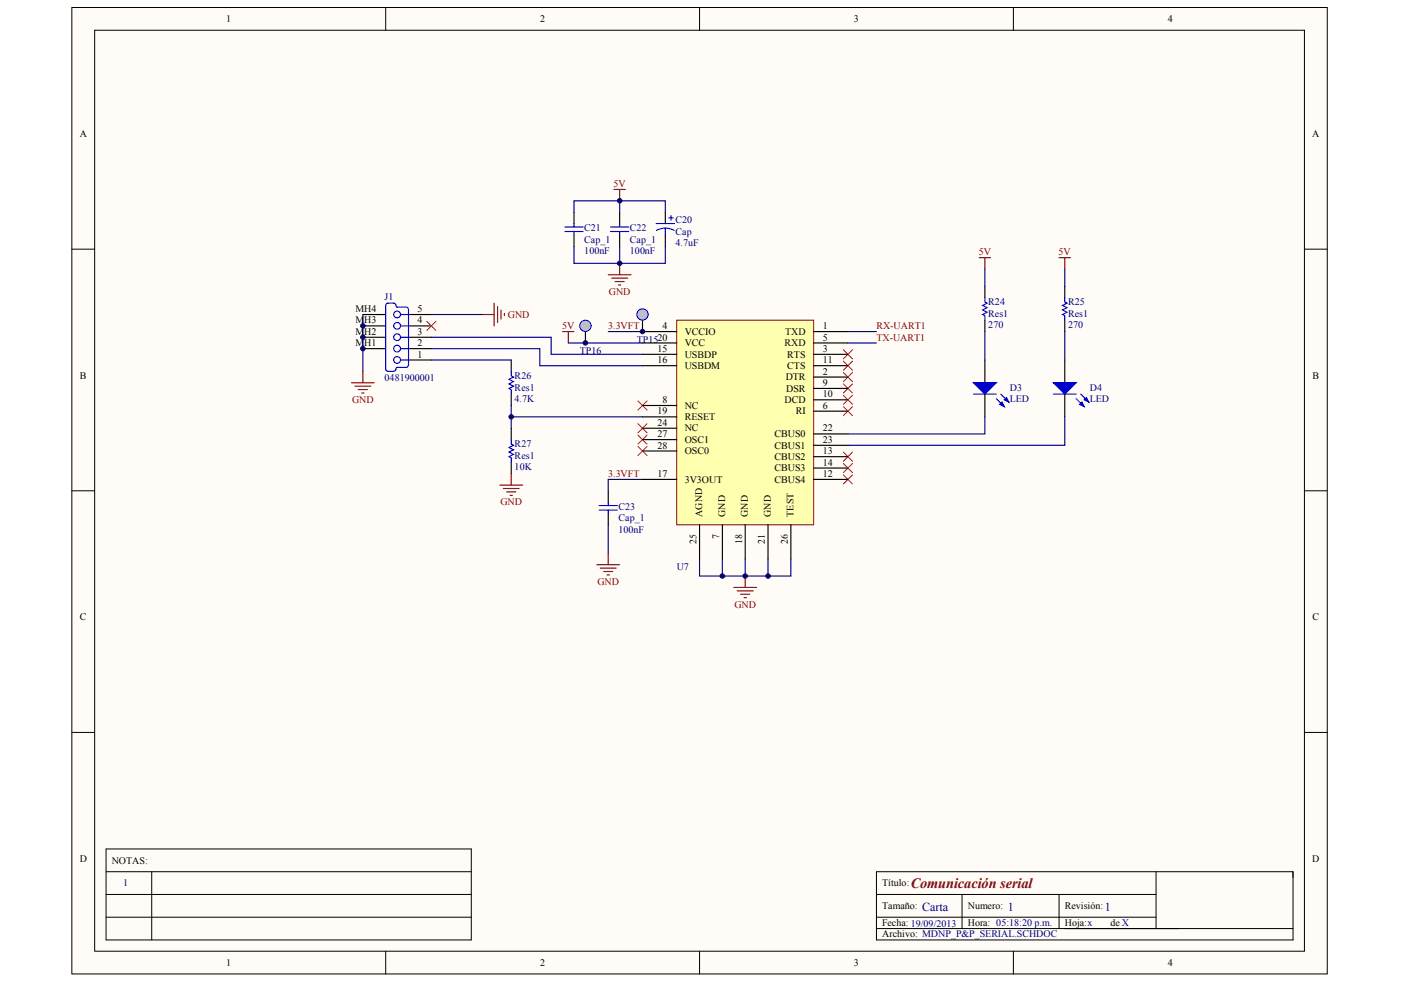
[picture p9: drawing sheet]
<svg xmlns="http://www.w3.org/2000/svg" width="287mm" height="202mm" viewBox="0 0 287 202" stroke-linecap="round" stroke-linejoin="round" font-family="sans-serif">
<g fill="#fffcf8" stroke="#000" stroke-width=".2">
<path d="M14.7 1.5h257v198h-257z"/>
<path d="M19.4 6.2h247.6v188.6h-247.6z"/>
</g>
<g fill="none" stroke="#000" stroke-width=".2">
<path d="M79 1.5v4.7M143.2 1.5v4.7M207.5 1.5v4.7M14.7 51h4.7M267 51h4.7M14.7 100.5h4.7M267 100.5h4.7M14.7 150h4.7M267 150h4.7M21.7 173.9h74.8v18.6h-74.8zM21.7 178.5h74.8M31.1 178.5v14"/>
<path d="M236.7 178.5v11.7M264.7 178.5v14h-85.3v-14h85.3v1.2M21.7 183.2h74.8M21.7 187.8h74.8M79 194.8v4.7M143.2 194.8v4.7M179.4 183.2h57.3M179.4 190.2h85.3M179.4 187.8h57.3M196.9 183.2v7M207.5 194.8v4.7M216.8 183.2v7"/>
</g>
<g fill="none" stroke="#000" stroke-width=".23">
<path d="M117.5 43.5v2.3M117.5 48.1v2.3M126.9 43.5v2.3M126.9 48.1v2.3M136.2 43.5v2.3M136.2 48.1v2.3M201.6 58.6v2.3M218 58.6v2.3M74.3 69.1h4.7M74.3 71.4h4.7M74.3 66.7h4.7M74.3 64.4h4.7"/>
<path d="M83.6 69.1h4.7M83.6 71.4h4.7M83.6 66.7h4.7M83.6 64.4h4.7M83.6 73.7h4.7M104.7 73.7v2.4M131.5 65.6v2.3M201.6 65.6v2.3M201.6 73.7v4.7M218 65.6v2.3M218 73.7v4.7M104.7 80.7v2.3"/>
<path d="M104.7 87.7v2.3M104.7 94.7v2.3M201.6 80.7v4.7M218 80.7v4.7M124.5 100.5v2.3M124.5 105.2v2.3"/>
</g>
<g fill="none" stroke="#00f" stroke-width=".23">
<path d="M115.6 47.4h3.8M115.6 46.5h3.8M117.5 45.8v.7M117.5 47.4v.7M125 47.4h3.7M125 46.5h3.7M126.9 45.8v.7M126.9 47.4v.7M134.3 45.8h3.8M136.2 46.7l.8 .1 1 .4M136.2 46.7l-.8 .1-1 .4M136.2 46.7v1.4"/>
<path d="M136.9 44.6h.9M137.4 44.2v.9M81.1 62.6l-.3-.4-.2-.1-1.4 .1-.2 .3v13.1l.2 .4 1.4 .1a.7 .7 0 0 0 .6-.8l2.1-.1M81.1 62.6l.3 .4M81.3 62.9h2M82 71.4h1.6M82 66.7h1.6M82 69.1h1.6M82 64.4h1.6M82 73.7h1.6M83.4 62.9l.2 .6v11.2l-.2 .5M104.7 76.1v.9l.4 .2-.9 .5 .9 .5-.9 .4 .9 .5-.9 .5 .5 .2v.9"/>
<path d="M201.6 60.9v1l.5 .2-.9 .5 .9 .4-.9 .5 .9 .5-.9 .4 .4 .3v.9M218 60.9v1l.4 .2-.9 .5 .9 .4-.9 .5 .9 .5-.9 .4 .5 .3v.9M104.7 90v1l.4 .2-.9 .5 .9 .4-.9 .5 .9 .5-.9 .4 .5 .3v.9M199.3 80.7h4.7M204 81.7l1.6 1.6M204.9 80.7l1.6 1.6M215.6 80.7h4.7M220.3 81.7l1.6 1.6M221.2 80.7l1.7 1.6M122.6 103.5h3.8M122.6 104.5h3.8M124.5 102.8v.7"/>
<path d="M124.5 104.5v.7"/>
<circle cx="81.3" cy="64.4" r=".7"/>
<circle cx="81.3" cy="73.7" r=".7"/>
<circle cx="81.3" cy="69.1" r=".7"/>
<circle cx="81.3" cy="71.4" r=".7"/>
<circle cx="81.3" cy="66.7" r=".7"/>
</g>
<g fill="#00f" stroke="#00f" stroke-width=".23">
<path d="M215.6 78.4h4.7l-2.3 2.3z"/>
<path d="M221 82.8l.5-.5 .4 1z"/>
<path d="M221.9 81.9l.5-.5 .5 .9z"/>
<path d="M199.3 78.4h4.7l-2.4 2.3z"/>
<path d="M204.7 82.8l.4-.5 .5 1z"/>
<path d="M205.6 81.9l.5-.5 .4 .9z"/>
</g>
<g fill="none" stroke="#000080" stroke-width=".23">
<path d="M117.5 50.4v3.5h18.7v-3.5M117.5 43.5v-2.4h18.7v2.4M126.9 41.1v2.4M126.9 50.4v3.5M201.6 55.1v3.5M218 55.1v3.5M74.3 64.4v11.7M88.3 71.4h22.2v3.5h21M88.3 69.1h24.5v3.5h18.7M88.3 73.7h16.4M88.3 64.4h10.5M116.3 70.2h15.2"/>
<path d="M124.5 67.9h7M173.6 70.2h5.8M173.6 67.9h5.8M201.6 67.9v5.8M218 67.9v5.8M104.7 83v2.4h26.8M104.7 85.4v2.3M131.5 98.2h-7v2.3M201.6 85.4v3.5h-28M218 85.4v5.8h-44.4M124.5 107.5v5.8M143.2 114.5v3.5h18.7v-3.5"/>
<path d="M147.9 114.5v3.5M152.6 114.5v3.5M157.2 114.5v3.5"/>
</g>
<g fill="none" stroke="#800000" stroke-width=".23">
<path d="M125.7 38.8h2.3M126.9 38.8v2.3M124.5 56.3h4.7M125.2 57h3.3M125.9 57.7h1.9M126.6 58.4h.5M126.9 53.9v2.4M200.5 52.8h2.3M201.6 52.8v2.3M216.8 52.8h2.3M218 52.8v2.3M71.9 78.4h4.7"/>
<path d="M72.6 79.1h3.3M73.4 79.8h1.8M74.3 76.1v2.3M98.8 64.4h2.4M101.2 62.1v4.6M101.9 62.8v3.2M102.6 63.5v1.8M103.3 64.2v.5M115.2 67.9h2.3M116.3 67.9v2.3M74.1 80.5h.4M102.3 99.4h4.7"/>
<path d="M104.7 97v2.4M103 100h3.3M103.7 100.7h1.9M104.4 101.4h.5M122.2 115.7h4.7M122.9 116.4h3.3M123.6 117.1h1.9M124.3 117.7h.5M124.5 113.3v2.4M152.6 118v2.3M150.2 120.3h4.7M150.9 121h3.3"/>
<path d="M151.6 121.7h1.9M152.3 122.4h.5"/>
</g>
<g fill="none" stroke="#f00" stroke-width=".2">
<path d="M87.4 65.8l1.8 1.9M89.2 65.8l-1.8 1.9M172.6 71.6l1.9 1.9M172.6 74l1.9 1.8M172.6 76.3l1.9 1.9M172.6 78.6l1.9 1.9M174.5 71.6l-1.9 1.9M174.5 74l-1.9 1.8M174.5 76.3l-1.9 1.9M174.5 78.6l-1.9 1.9M130.6 82.1l1.9 1.9M130.6 86.8l1.9 1.8"/>
<path d="M130.6 89.1l1.9 1.9M130.6 91.4l1.9 1.9M132.5 82.1l-1.9 1.9M132.5 86.8l-1.9 1.8M132.5 89.1l-1.9 1.9M132.5 91.4l-1.9 1.9M172.6 81l1.9 1.8M172.6 83.3l1.9 1.8M172.6 92.6l1.9 1.9M172.6 94.9l1.9 1.9M172.6 97.3l1.9 1.8M174.5 81l-1.9 1.8"/>
<path d="M174.5 83.3l-1.9 1.8M174.5 92.6l-1.9 1.9M174.5 94.9l-1.9 1.9M174.5 97.3l-1.9 1.8"/>
</g>
<circle cx="131.5" cy="64.4" r="1.16" fill="#c0c0c0" stroke="#00f" stroke-width=".2"/>
<path d="M119.8 67.9v2.3" fill="none" stroke="#000" stroke-width=".23"/>
<circle cx="119.9" cy="66.7" r="1.16" fill="#c0c0c0" stroke="#00f" stroke-width=".2"/>
<path d="M138.5 65.6h28.1v41.9h-28.1z" fill="#ffffb0" stroke="#800000" stroke-width=".2"/>
<g fill="none" stroke="#000" stroke-width=".23">
<path d="M131.5 67.9h7M131.5 72.6h7M131.5 70.2h7M131.5 74.9h7M166.6 67.9h7M166.6 77.2h7M166.6 72.6h7M166.6 70.2h7M166.6 79.6h7M166.6 74.9h7M131.5 83h7M131.5 98.2h7"/>
<path d="M131.5 85.4h7M131.5 87.7h7M131.5 90h7M131.5 92.4h7M166.6 84.2h7M166.6 81.9h7M166.6 98.2h7M166.6 93.5h7M166.6 95.9h7M166.6 88.9h7M166.6 91.2h7M143.2 107.5v7"/>
<path d="M147.9 107.5v7M152.6 107.5v7M157.2 107.5v7M161.9 107.5v7"/>
</g>
<g fill="#000080" stroke="#000080" stroke-width=".2">
<circle cx="74.3" cy="71.4" r=".46"/>
<circle cx="74.3" cy="69.1" r=".46"/>
<circle cx="74.3" cy="66.7" r=".46"/>
<circle cx="104.7" cy="85.4" r=".46"/>
<circle cx="119.9" cy="70.2" r=".46"/>
<circle cx="126.9" cy="53.9" r=".46"/>
<circle cx="126.9" cy="41.1" r=".46"/>
<circle cx="131.5" cy="67.9" r=".46"/>
<circle cx="147.9" cy="118" r=".46"/>
<circle cx="152.6" cy="118" r=".46"/>
<circle cx="157.2" cy="118" r=".46"/>
</g>
<text font-size="2.9" fill="#800000" x="186.4" y="181.8">Comunicación serial</text>
<g font-size="2.5" fill="#000080">
<text x="188.8" y="186.6">Carta</text>
<text x="206.3" y="186.6">1</text>
<text x="226.2" y="186.6">1</text>
</g>
<g font-size="2">
<text x="46.3" y="4.5">1</text>
<text x="110.6" y="4.5">2</text>
<text x="174.8" y="4.5">3</text>
<text x="239.1" y="4.5">4</text>
<text x="16.3" y="28.1">A</text>
<text x="268.7" y="28.1">A</text>
<text x="72.8" y="63.9">MH4</text>
<text x="85.5" y="63.9">5</text>
<text x="72.8" y="68.6">MH2</text>
<text x="72.8" y="70.9">MH1</text>
<text x="72.8" y="66.2">MH3</text>
<text x="85.5" y="70.9">2</text>
<text x="85.5" y="68.6">3</text>
<text x="85.5" y="66.2">4</text>
<text x="135.6" y="67.4">4</text>
<text x="140.2" y="68.6">VCCIO</text>
<text x="140.2" y="70.9">VCC</text>
<text x="160.6" y="70.9">RXD</text>
<text x="160.7" y="68.6">TXD</text>
<text x="168.4" y="67.4">1</text>
<text x="168.4" y="69.7">5</text>
<text x="16.4" y="77.6">B</text>
<text x="85.5" y="73.2">1</text>
<text x="134.6" y="72.1">15</text>
<text x="134.6" y="74.4">16</text>
<text x="140.2" y="73.2">USBDP</text>
<text x="140.2" y="75.6">USBDM</text>
<text x="160.8" y="77.9">DTR</text>
<text x="161.2" y="73.2">RTS</text>
<text x="161.2" y="75.6">CTS</text>
<text x="168.4" y="76.7">2</text>
<text x="168.4" y="72.1">3</text>
<text x="168.4" y="74.4">11</text>
<text x="268.7" y="77.6">B</text>
<text x="135.6" y="82.5">8</text>
<text x="140.2" y="83.7">NC</text>
<text x="160.6" y="82.5">DCD</text>
<text x="160.9" y="80.2">DSR</text>
<text x="168.4" y="83.7">6</text>
<text x="168.4" y="79.1">9</text>
<text x="168.4" y="81.4">10</text>
<text x="134.6" y="84.9">19</text>
<text x="134.6" y="87.2">24</text>
<text x="134.6" y="89.5">27</text>
<text x="140.2" y="86">RESET</text>
<text x="140.2" y="88.4">NC</text>
<text x="158.5" y="89.5">CBUS0</text>
<text x="162.9" y="84.9">RI</text>
<text x="168.4" y="88.4">22</text>
<text x="134.6" y="91.9">28</text>
<text x="140.2" y="90.7">OSC1</text>
<text x="140.2" y="93">OSC0</text>
<text x="158.5" y="94.2">CBUS2</text>
<text x="158.5" y="91.9">CBUS1</text>
<text x="168.4" y="93">13</text>
<text x="168.4" y="95.4">14</text>
<text x="168.4" y="90.7">23</text>
<text x="134.6" y="97.7">17</text>
<text x="140.2" y="98.8">3V3OUT</text>
<text x="158.5" y="98.8">CBUS4</text>
<text x="158.5" y="96.5">CBUS3</text>
<text x="168.4" y="97.7">12</text>
<text x="143.8" y="105.9" transform="rotate(-90 143.8 105.9)">AGND</text>
<text x="148.4" y="105.9" transform="rotate(-90 148.4 105.9)">GND</text>
<text x="153.1" y="105.9" transform="rotate(-90 153.1 105.9)">GND</text>
<text x="157.8" y="105.9" transform="rotate(-90 157.8 105.9)">GND</text>
<text x="162.4" y="105.9" transform="rotate(-90 162.4 105.9)">TEST</text>
<text x="142.6" y="111.5" transform="rotate(-90 142.6 111.5)">25</text>
<text x="147.3" y="110.4" transform="rotate(-90 147.3 110.4)">7</text>
<text x="151.9" y="111.5" transform="rotate(-90 151.9 111.5)">18</text>
<text x="156.6" y="111.5" transform="rotate(-90 156.6 111.5)">21</text>
<text x="161.3" y="111.5" transform="rotate(-90 161.3 111.5)">26</text>
<text x="16.4" y="127.1">C</text>
<text x="268.7" y="127.1">C</text>
<text x="16.3" y="176.6">D</text>
<text x="22.9" y="176.9">NOTAS:</text>
<text x="268.7" y="176.6">D</text>
<text x="180.6" y="181.5">Título:</text>
<text x="180.6" y="186.2">Tamaño:</text>
<text x="180.6" y="189.7">Fecha: 19/09/2013</text>
<text x="198.1" y="186.2">Numero:</text>
<text x="198.1" y="189.7">Hora: 05:18:20 p.m.</text>
<text x="218" y="186.2">Revisión:</text>
<text x="218" y="189.7">Hoja:x</text>
<text x="227.3" y="189.7">de X</text>
<text x="46.3" y="197.8">1</text>
<text x="110.6" y="197.8">2</text>
<text x="174.8" y="197.8">3</text>
<text x="180.6" y="192">Archivo: MDNP_P&amp;P_SERIAL.SCHDOC</text>
<text x="239.1" y="197.8">4</text>
</g>
<g font-size="2" fill="#800000">
<text x="125.6" y="38.3">5V</text>
<text x="200.4" y="52.3">5V</text>
<text x="216.7" y="52.3">5V</text>
<text x="104" y="65.1">GND</text>
<text x="124.6" y="60.4">GND</text>
<text x="115.1" y="67.4">5V</text>
<text x="124.5" y="67.4">3.3VFT</text>
<text x="179.4" y="67.4">RX-UART1</text>
<text x="179.4" y="69.7">TX-UART1</text>
<text x="72.1" y="82.5">GND</text>
<text x="124.5" y="97.7">3.3VFT</text>
<text x="102.4" y="103.5">GND</text>
<text x="122.3" y="119.8">GND</text>
<text x="150.3" y="124.5">GND</text>
</g>
<g font-size="2" fill="#000080">
<text x="119.6" y="47.4">C21</text>
<text x="129" y="47.4">C22</text>
<text x="138.3" y="45.7">C20</text>
<text x="119.6" y="52">100nF</text>
<text x="119.6" y="49.7">Cap_1</text>
<text x="129" y="52">100nF</text>
<text x="129" y="49.7">Cap_1</text>
<text x="138.3" y="50.4">4.7uF</text>
<text x="138.3" y="48.1">Cap</text>
<text x="78.7" y="61.4">J1</text>
<text x="202.3" y="62.5">R24</text>
<text x="202.3" y="64.8">Res1</text>
<text x="218.7" y="62.5">R25</text>
<text x="218.7" y="64.8">Res1</text>
<text x="130.4" y="70.2">TP1520</text>
<text x="202.3" y="67.2">270</text>
<text x="218.7" y="67.2">270</text>
<text x="105.4" y="77.7">R26</text>
<text x="118.7" y="72.5">TP16</text>
<text x="78.7" y="78.1">0481900001</text>
<text x="105.4" y="82.3">4.7K</text>
<text x="105.4" y="80">Res1</text>
<text x="206.8" y="80">D3</text>
<text x="206.8" y="82.3">LED</text>
<text x="223.1" y="80">D4</text>
<text x="223.1" y="82.3">LED</text>
<text x="105.4" y="91.6">R27</text>
<text x="105.4" y="94">Res1</text>
<text x="105.4" y="96.3">10K</text>
<text x="126.6" y="104.4">C23</text>
<text x="126.6" y="106.8">Cap_1</text>
<text x="126.6" y="109.1">100nF</text>
<text x="138.5" y="116.8">U7</text>
<text x="25.2" y="181.5">1</text>
</g>
</svg>
